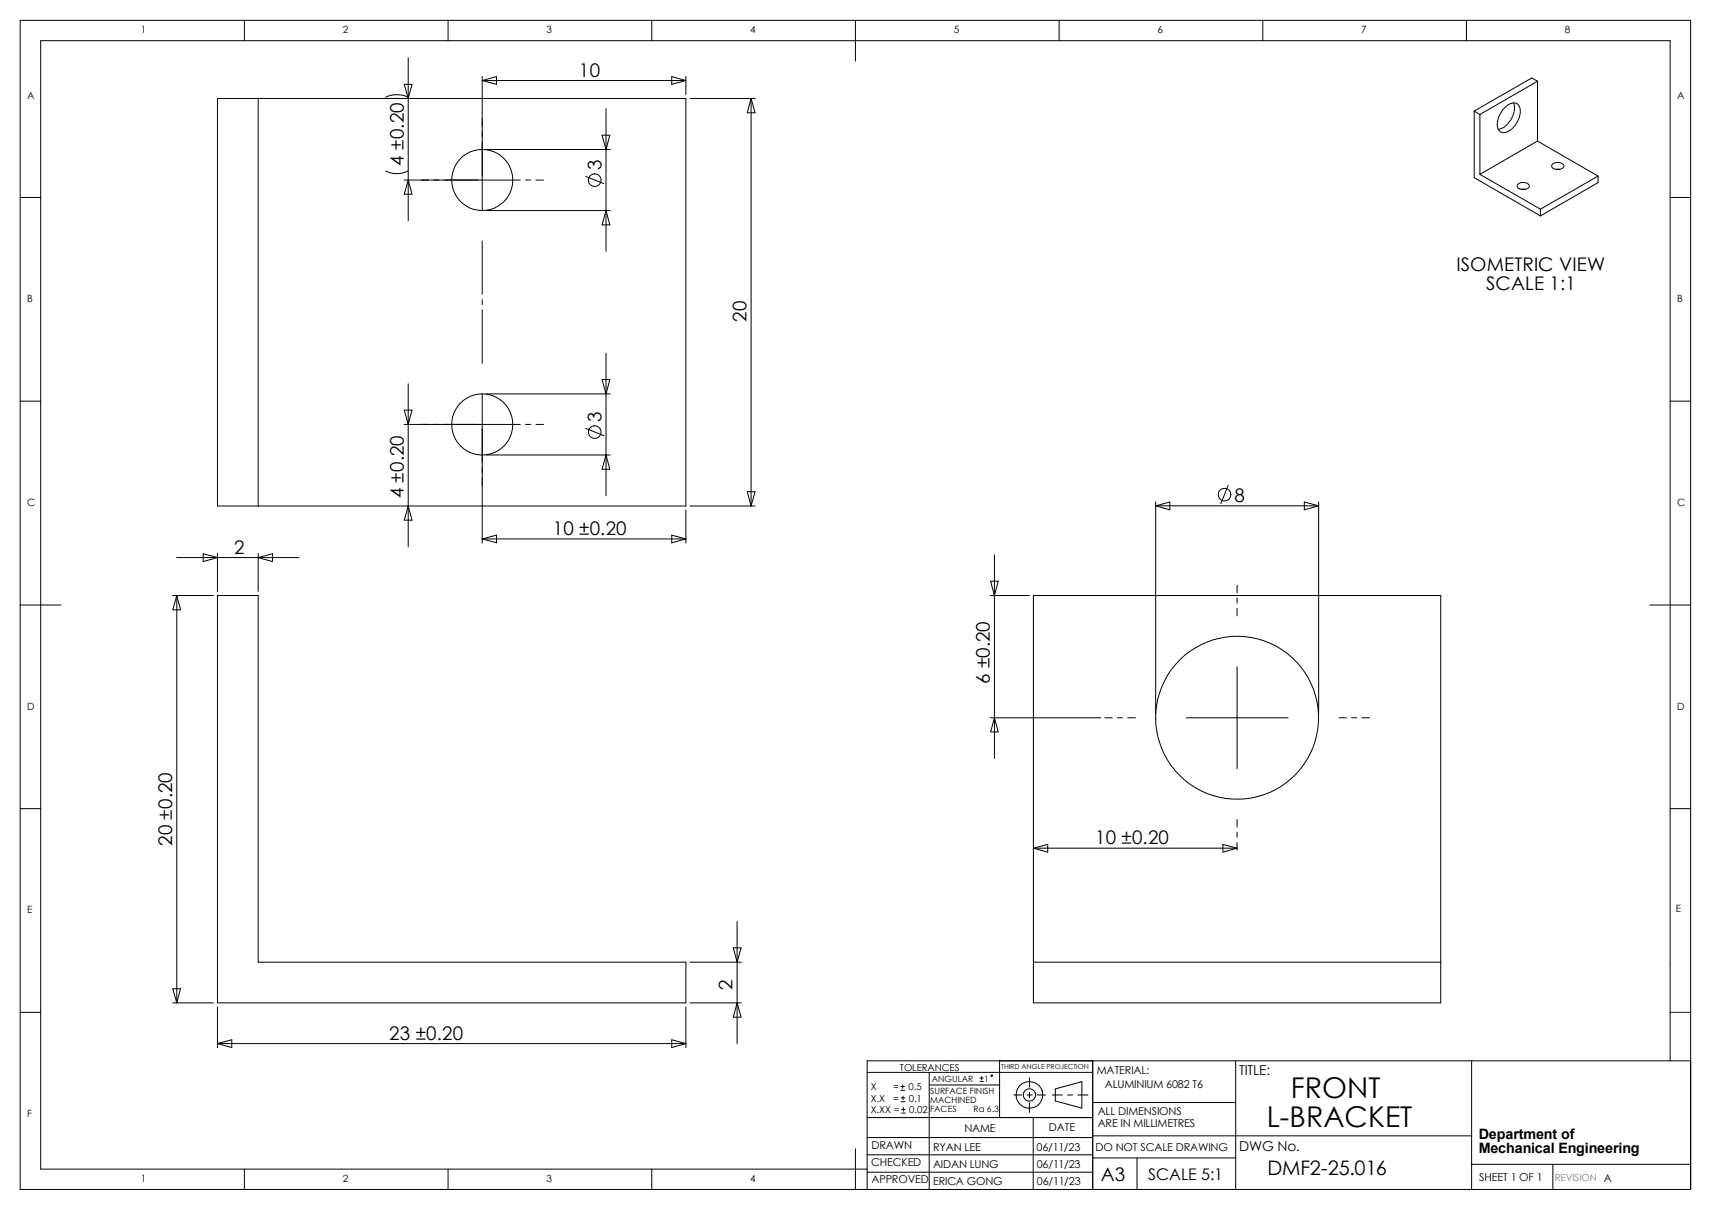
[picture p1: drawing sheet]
<svg xmlns="http://www.w3.org/2000/svg" width="420mm" height="297mm" viewBox="0 0 420 297" stroke-linecap="round" stroke-linejoin="round" font-family="sans-serif">
<path d="M410 248.5h5" fill="none" stroke="#00f" stroke-width=".25"/>
<g fill="none" stroke="#000" stroke-width=".25">
<path d="M5 5h410v287h-410zM60 5v5M100.2 14.2v40M110 5v5M118.4 18.8v32.9M118.4 19.8l3.5-1v1.9zM118.4 19.8h50M160 5v5M164.9 18.8l3.5 1-3.5 .9zM168.4 18.8v4.4M210 5v10M260 5v5"/>
<path d="M310 5v5M360 5v5M377.4 19.9l-14.1 8.2M377.4 19.9l-1.4-.8-14.1 8.2M377.4 19.9v14.7M53.4 24.2h115v100h-115zM63.4 24.2v100M94.7 23.9a6.4 6.4 0 0 1 5.5 0M99.2 20.7h1.9l-.9 3.5zM119.4 36.7h30.4M147.8 33.2h1.9l-.9 3.5zM148.8 26.7v35"/>
<path d="M169.4 24.2h16M184.4 24.2v100M184.4 24.2l.9 3.5h-1.9zM361.9 27.3v16.3l16.2 9.4M361.9 27.3l1.4 .8M363.3 28.1v14.7M368.9 26.9a3.1 3.1 0 0 1 3.3-1.5 2.69 2.69 0 0 1 .7 3.4 4.9 4.9 0 0 1-4 3.8 2.08 2.08 0 0 1-1.3-2.9l.6-1.7zM371.5 25.3a5.4 5.4 0 0 1-3.7 6.5M377.4 34.6l14.9 8.6M377.4 34.6l-14.1 8.2M5 48.5h5M94.7 42a6 6 0 0 0 5.5 0"/>
<path d="M99.2 44.2h28.5M100.2 44.2l.9 3.5h-1.9zM118.4 59.2v13.1M119.4 51.7h30.4M129 44.2h1.3M131.5 44.2h1.9M143.8 43.3l4.4 1.8M148.8 51.7l.9 3.5h-1.9zM363.3 42.8l14.8 8.6M372.6 45.2a1.94 1.94 0 0 1 2.8 .4 1.48 1.48 0 0 1-2.3 .8 .73 .73 0 0 1-.6-.4 .73 .73 0 0 1 .1-.8zM373.4 46.5h1M378.1 51.4v1.6"/>
<path d="M381.2 40.2a1.86 1.86 0 0 1 2.7 .6 1.76 1.76 0 0 1-3 0zM381.9 41.6h1M392.3 43.2l-14.2 8.2M392.3 43.2v1.6l-14.2 8.2M410 48.5h5M118.4 73.5v1.3M118.4 76.1v13.1M5 98.5h5M100.2 94.2v40M118.4 96.7v36.6M119.4 96.7h30.4M147.8 93.2h1.9l-.9 3.5z"/>
<path d="M148.8 86.7v35M410 98.5h5M99.2 104.2h28.5M99.2 100.7h1.9l-.9 3.5zM119.4 111.7h30.4M129 104.2h1.3M131.5 104.2h1.9M143.8 105.2l4.4 1.7M148.8 111.7l.9 3.5h-1.9zM301.5 119.2l-1.8 4.4M43.4 136.9h30M49.9 135.9l3.5 1-3.5 .9z"/>
<path d="M53.4 135.8v9.4M63.4 135.8v9.4M63.4 136.9l3.5-1v1.9zM100.2 124.2l.9 3.5h-1.9zM118.4 132.3l3.5-.9v1.8zM118.4 132.3h50M164.9 131.4l3.5 .9-3.5 .9zM168.4 125.2v8.1M169.4 124.2h16M183.4 120.7h1.9l-.9 3.5zM244.1 136.2v50M283.7 124.2l3.4-1v1.9z"/>
<path d="M283.7 123.2v52M283.7 124.2h40M320.2 123.2l3.5 1-3.5 .9zM323.7 123.2v52M5 148.5h10M42.4 146.2h10M43.4 146.2l.9 3.5h-1.9zM43.4 146.2v100M53.4 146.2h10v90h105v10h-115zM243.1 146.2h9.6M243.2 142.7h1.8l-.9 3.5zM253.7 146.2h100v100h-100z"/>
<path d="M303.7 143.7v1.8M303.7 146.8v1.2M303.7 149.3v1.9M405 148.5h10M243.1 176.2h27.1M244.1 176.2l.9 3.5h-1.8zM271.2 176.2h1.8M274.3 176.2h1.2M276.8 176.2h1.9M291.2 176.2h25M303.7 163.7v25M328.7 176.2h1.8"/>
<path d="M331.8 176.2h1.2M334.3 176.2h1.9M5 198.5h5M410 198.5h5M253.7 208.2l3.5-.9v1.9zM253.7 208.2h50M300.2 207.3l3.5 .9-3.5 1zM303.7 201.2v1.8M303.7 204.3v1.2M303.7 206.8v1.9M169.4 236.2h12.5M180 232.7h1.9l-1 3.5z"/>
<path d="M180.9 226.2v30M253.7 236.2h100M5 248.5h5M42.4 246.2h10M42.4 242.7h1.9l-.9 3.5zM53.4 247.2v10M53.4 256.2l3.5-1v1.9zM53.4 256.2h115M164.9 255.2l3.5 1-3.5 .9zM168.4 247.2v10M169.4 246.2h12.5M180.9 246.2l1 3.5h-1.9z"/>
<path d="M212.9 279.2h55.3M212.9 263.2h55.3M212.9 274.3h55.3M221.1 267.6h.9M221.1 266.7h.9M221.2 270.4h.9M221.2 269.5h.9M221.3 273.2h.9M221.3 272.3h.9M221.6 266.3v.9M221.7 269.1v.9M221.7 271.9v.9"/>
<path d="M228.1 263.2v28.8M228.1 266.3h17.3M240.5 265.4h.8M240.5 264.6h.8M241 264.2v.8M245.4 260.4v13.9M248.8 268.8h2M252.1 268.8h1.3M252.7 264.5v2.4M252.7 268.1v1.3M252.7 270.7v2.3M253.6 274.3v17.7"/>
<path d="M254.6 268.8h2M258.3 268.8h2.5M259 267.3l6.6-1.8v6.5l-6.6-1.7zM262 268.8h1.3M264.6 268.8h2.4M268.2 260.4v31.6M268.2 278.8h93M268.2 270.6h35.1M303.3 260.4v31.6M361.2 260.4v31.6M410 260.4v-250.4h-400v277h202.9M415 260.4h-202.1v31.6"/>
<path d="M60 287v5M110 287v5M160 287v5M210 282v10M212.9 283.5h55.3M212.9 287.7h55.3M268.2 284.2h35.1M279.1 284.2v7.8M361.2 285.8h53.8M381.2 285.8v6.2"/>
<circle cx="118.4" cy="44.2" r="7.5"/>
<circle cx="146" cy="44.2" r="1.56"/>
<circle cx="118.4" cy="104.2" r="7.5"/>
<circle cx="146" cy="106.1" r="1.56"/>
<circle cx="300.6" cy="121.4" r="1.56"/>
<circle cx="303.7" cy="176.2" r="20"/>
<circle cx="243.4" cy="264" r=".19"/>
<circle cx="252.7" cy="268.8" r="1.52"/>
<circle cx="252.7" cy="268.8" r="3.3"/>
</g>
<g font-size="7">
<text x="316.9" y="269.6">FRONT</text>
<text x="310.9" y="276.6">L-BRACKET</text>
</g>
<text font-size="4.9" x="311.1" y="288.4">DMF2-25.016</text>
<g font-size="4.6">
<text x="142.1" y="18.8">10</text>
<text x="99.1" y="40.7" transform="rotate(-90 99.1 40.7)">4 ±0.20</text>
<text x="147.6" y="41.7" transform="rotate(-90 147.6 41.7)">3</text>
<text x="357.5" y="66.6">ISOMETRIC VIEW</text>
<text x="364.8" y="71.1">SCALE 1:1</text>
<text x="183.3" y="79" transform="rotate(-90 183.3 79)">20</text>
<text x="147.6" y="103.5" transform="rotate(-90 147.6 103.5)">3</text>
<text x="99.1" y="122.4" transform="rotate(-90 99.1 122.4)">4 ±0.20</text>
<text x="303.1" y="123.2">8</text>
<text x="135.7" y="131.4">10 ±0.20</text>
<text x="57.5" y="135.9">2</text>
<text x="243" y="168" transform="rotate(-90 243 168)">6 ±0.20</text>
<text x="42.3" y="207.7" transform="rotate(-90 42.3 207.7)">20 ±0.20</text>
<text x="268.8" y="207.3">10 ±0.20</text>
<text x="179.8" y="243.1" transform="rotate(-90 179.8 243.1)">2</text>
<text x="95.6" y="255.2">23 ±0.20</text>
<text x="270.2" y="289.8">A3</text>
</g>
<text font-size="3.9" x="281.9" y="289.7">SCALE 5:1</text>
<g font-size="3.5">
<text x="363" y="279.6">Department of</text>
<text x="363" y="283.1">Mechanical Engineering</text>
</g>
<g font-size="3.3">
<text x="304.2" y="264">TITLE:</text>
<text x="304.2" y="282.5">DWG No.</text>
</g>
<g font-size="2.7">
<text x="269.2" y="263.5">MATERIAL:</text>
<text x="271.2" y="267">ALUMINIUM 6082 T6</text>
<text x="269.5" y="273.7">ALL DIMENSIONS</text>
<text x="236.7" y="277.8">NAME</text>
<text x="257.5" y="277.6">DATE</text>
<text x="269.5" y="276.6">ARE IN MILLIMETRES</text>
<text x="213.9" y="286.1">CHECKED</text>
<text x="214" y="282">DRAWN</text>
<text x="229" y="286.8">AIDAN LUNG</text>
<text x="229.1" y="282.6">RYAN LEE</text>
<text x="254.4" y="282.4">06/11/23</text>
<text x="254.5" y="286.7">06/11/23</text>
<text x="268.9" y="282.5">DO NOT SCALE DRAWING</text>
<text x="214" y="290.4">APPROVED</text>
<text x="229" y="290.9">ERICA GONG</text>
<text x="254.5" y="290.8">06/11/23</text>
<text x="363.1" y="289.8">SHEET 1 OF 1</text>
</g>
<g font-size="2.5">
<text x="34.5" y="8.2">1</text>
<text x="84.2" y="8.2">2</text>
<text x="134.2" y="8.2">3</text>
<text x="184.1" y="8.2">4</text>
<text x="234.2" y="8.2">5</text>
<text x="284.1" y="8.2">6</text>
<text x="334.1" y="8.2">7</text>
<text x="384.1" y="8.2">8</text>
<text x="6.6" y="24.2">A</text>
<text x="411.6" y="24.2">A</text>
<text x="6.6" y="74.2">B</text>
<text x="411.6" y="74.2">B</text>
<text x="6.6" y="124.2">C</text>
<text x="411.6" y="124.2">C</text>
<text x="6.6" y="174.2">D</text>
<text x="411.6" y="174.2">D</text>
<text x="6.6" y="224.2">E</text>
<text x="411.4" y="223.9">E</text>
<text x="6.6" y="274.2">F</text>
<text x="34.5" y="290.2">1</text>
<text x="84.2" y="290.2">2</text>
<text x="134.2" y="290.2">3</text>
<text x="184.1" y="290.2">4</text>
</g>
<g font-size="2.4">
<text x="220.9" y="262.8">TOLERANCES</text>
<text x="213.7" y="267.6">X</text>
<text x="219.2" y="267.6">=</text>
<text x="223" y="267.6">0.5</text>
<text x="213.7" y="270.4">X.X</text>
<text x="213.7" y="273.2">X.XX =</text>
<text x="219.3" y="270.4">=</text>
<text x="223.1" y="270.4">0.1</text>
<text x="223.2" y="273.2">0.02</text>
</g>
<text font-size="2.4" fill="#808080" x="381.7" y="289.8">REVISION A</text>
<g font-size="2.1">
<text x="228.3" y="268.6">SURFACE FINISH</text>
<text x="228.7" y="265.5">ANGULAR</text>
<text x="241.6" y="265.5">1</text>
<text x="228.3" y="270.8">MACHINED</text>
<text x="228.3" y="272.9">FACES</text>
<text x="239" y="272.9">Ra 6.3</text>
</g>
<text font-size="1.7" x="245.7" y="262.5">THIRD ANGLE PROJECTION</text>
</svg>
